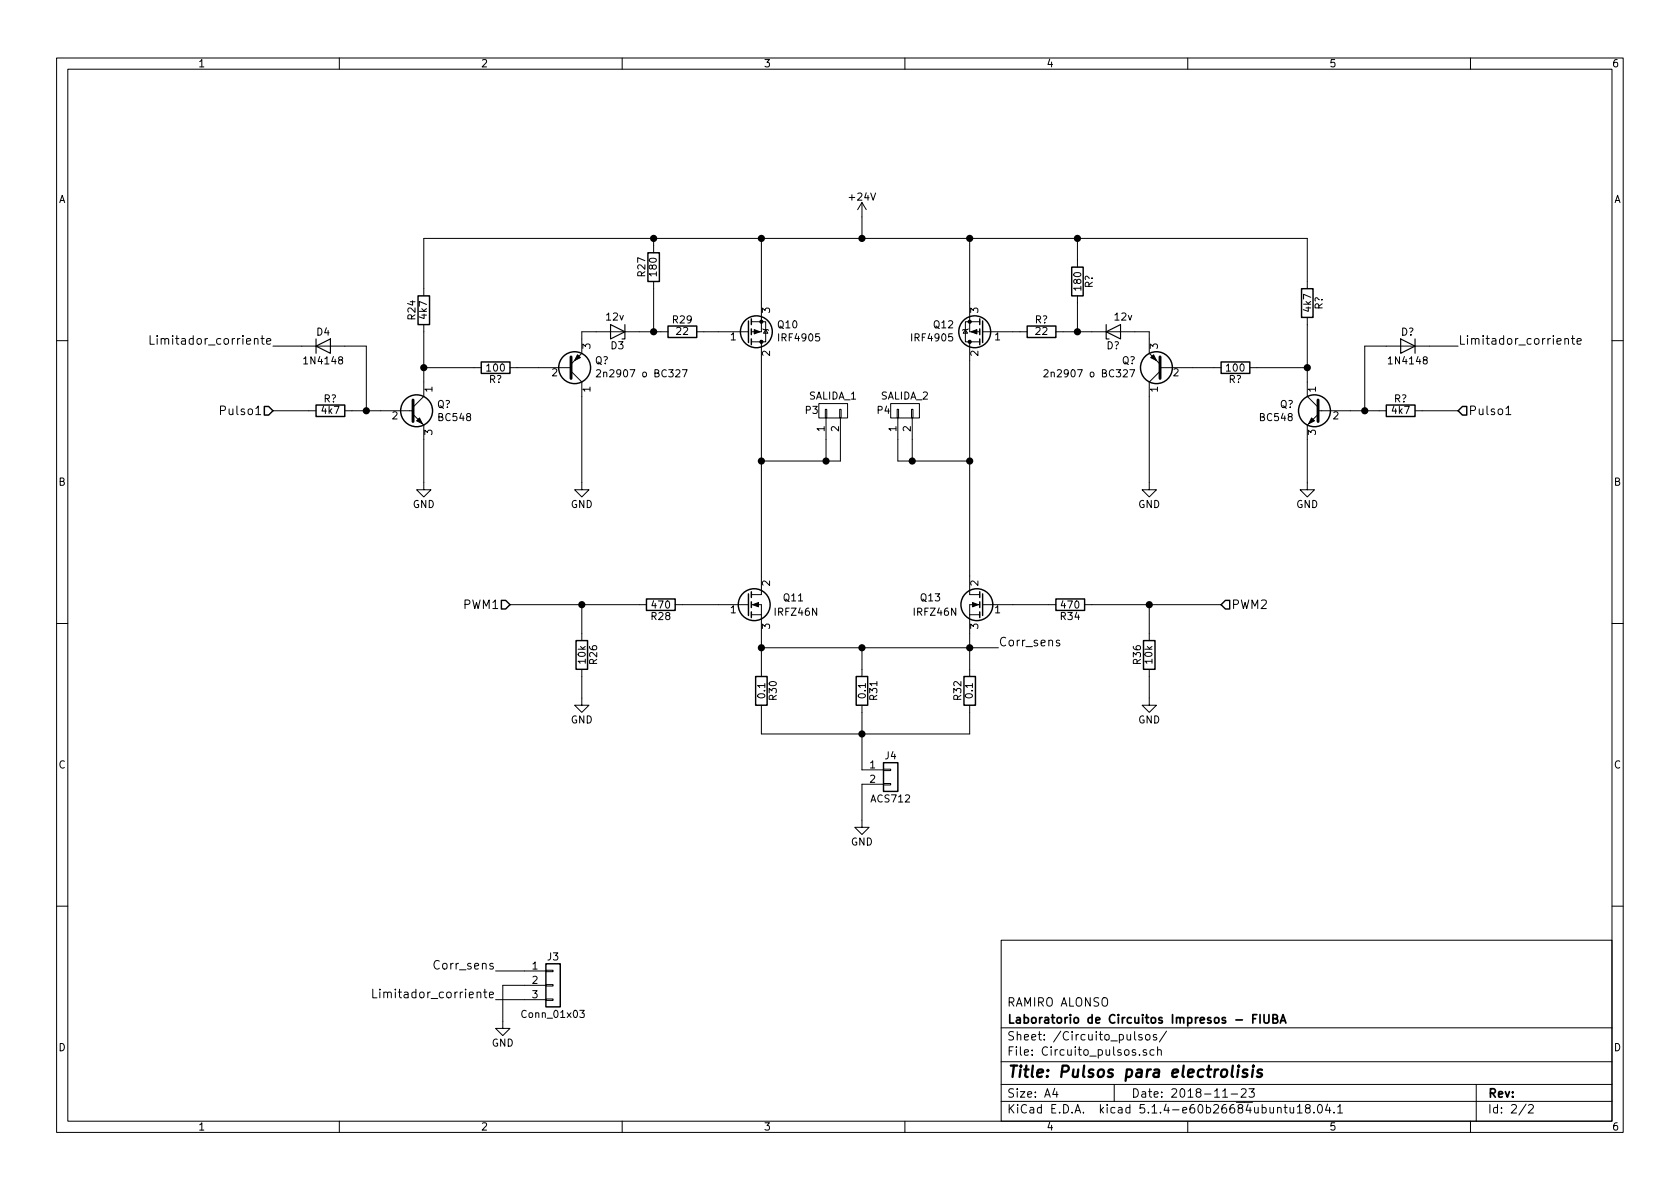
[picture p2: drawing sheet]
EESchema Schematic File Version 4
LIBS:FuenteDePulsos-cache
EELAYER 30 0
EELAYER END
$Descr A4 11693 8268
encoding utf-8
Sheet 2 2
Title "Pulsos para electrolisis"
Date "2018-11-23"
Rev ""
Comp "Laboratorio de Circuitos Impresos - FIUBA"
Comment1 "RAMIRO ALONSO"
Comment2 ""
Comment3 ""
Comment4 ""
$EndDescr
$Comp
L FuenteDePulsos-rescue:R R30
U 1 1
P 5300 4800
F 0 "R30" V 5380 4800 50  0000 C CNN
F 1 "0.1" V 5300 4800 50  0000 C CNN
F 2 "Resistors_THT:R_Axial_Power_L25.0mm_W9.0mm_P27.94mm" V 5230 4800 50  0001 C CNN
F 3 "" H 5300 4800 50  0000 C CNN
	1    5300 4800
	1    0    0    -1  
$EndComp
$Comp
L FuenteDePulsos-rescue:R R26
U 1 1
P 4050 4550
F 0 "R26" V 4130 4550 50  0000 C CNN
F 1 "10k" V 4050 4550 50  0000 C CNN
F 2 "Resistors_THT:R_Axial_DIN0207_L6.3mm_D2.5mm_P7.62mm_Horizontal" V 3980 4550 50  0001 C CNN
F 3 "" H 4050 4550 50  0000 C CNN
	1    4050 4550
	1    0    0    -1  
$EndComp
$Comp
L FuenteDePulsos-rescue:R R28
U 1 1
P 4600 4200
F 0 "R28" V 4680 4200 50  0000 C CNN
F 1 "470" V 4600 4200 50  0000 C CNN
F 2 "Resistors_THT:R_Axial_DIN0207_L6.3mm_D2.5mm_P7.62mm_Horizontal" V 4530 4200 50  0001 C CNN
F 3 "" H 4600 4200 50  0000 C CNN
	1    4600 4200
	0    1    1    0   
$EndComp
$Comp
L FuenteDePulsos-rescue:R R27
U 1 1
P 4550 1850
F 0 "R27" V 4630 1850 50  0000 C CNN
F 1 "180" V 4550 1850 50  0000 C CNN
F 2 "Resistors_THT:R_Axial_DIN0207_L6.3mm_D2.5mm_P7.62mm_Horizontal" V 4480 1850 50  0001 C CNN
F 3 "" H 4550 1850 50  0000 C CNN
	1    4550 1850
	-1   0    0    1   
$EndComp
$Comp
L FuenteDePulsos-rescue:GND #PWR029
U 1 1
P 4050 3350
F 0 "#PWR029" H 4050 3100 50  0001 C CNN
F 1 "GND" H 4050 3200 50  0000 C CNN
F 2 "" H 4050 3350 50  0000 C CNN
F 3 "" H 4050 3350 50  0000 C CNN
	1    4050 3350
	1    0    0    -1  
$EndComp
$Comp
L FuenteDePulsos-rescue:GND #PWR031
U 1 1
P 4050 4850
F 0 "#PWR031" H 4050 4600 50  0001 C CNN
F 1 "GND" H 4050 4700 50  0000 C CNN
F 2 "" H 4050 4850 50  0000 C CNN
F 3 "" H 4050 4850 50  0000 C CNN
	1    4050 4850
	1    0    0    -1  
$EndComp
$Comp
L FuenteDePulsos-rescue:R R32
U 1 1
P 6750 4800
F 0 "R32" V 6830 4800 50  0000 C CNN
F 1 "0.1" V 6750 4800 50  0000 C CNN
F 2 "Resistors_THT:R_Axial_Power_L25.0mm_W9.0mm_P27.94mm" V 6680 4800 50  0001 C CNN
F 3 "" H 6750 4800 50  0000 C CNN
	1    6750 4800
	-1   0    0    -1  
$EndComp
$Comp
L FuenteDePulsos-rescue:R R36
U 1 1
P 8000 4550
F 0 "R36" V 8080 4550 50  0000 C CNN
F 1 "10k" V 8000 4550 50  0000 C CNN
F 2 "Resistors_THT:R_Axial_DIN0207_L6.3mm_D2.5mm_P7.62mm_Horizontal" V 7930 4550 50  0001 C CNN
F 3 "" H 8000 4550 50  0000 C CNN
	1    8000 4550
	-1   0    0    -1  
$EndComp
$Comp
L FuenteDePulsos-rescue:R R34
U 1 1
P 7450 4200
F 0 "R34" V 7530 4200 50  0000 C CNN
F 1 "470" V 7450 4200 50  0000 C CNN
F 2 "Resistors_THT:R_Axial_DIN0207_L6.3mm_D2.5mm_P7.62mm_Horizontal" V 7380 4200 50  0001 C CNN
F 3 "" H 7450 4200 50  0000 C CNN
	1    7450 4200
	0    -1   1    0   
$EndComp
$Comp
L FuenteDePulsos-rescue:GND #PWR034
U 1 1
P 8000 4850
F 0 "#PWR034" H 8000 4600 50  0001 C CNN
F 1 "GND" H 8000 4700 50  0000 C CNN
F 2 "" H 8000 4850 50  0000 C CNN
F 3 "" H 8000 4850 50  0000 C CNN
	1    8000 4850
	-1   0    0    -1  
$EndComp
$Comp
L FuenteDePulsos-rescue:R R31
U 1 1
P 6000 4800
F 0 "R31" V 6080 4800 50  0000 C CNN
F 1 "0.1" V 6000 4800 50  0000 C CNN
F 2 "Resistors_THT:R_Axial_Power_L25.0mm_W9.0mm_P27.94mm" V 5930 4800 50  0001 C CNN
F 3 "" H 6000 4800 50  0000 C CNN
	1    6000 4800
	1    0    0    -1  
$EndComp
$Comp
L FuenteDePulsos-rescue:GND #PWR035
U 1 1
P 6000 5700
F 0 "#PWR035" H 6000 5450 50  0001 C CNN
F 1 "GND" H 6000 5550 50  0000 C CNN
F 2 "" H 6000 5700 50  0000 C CNN
F 3 "" H 6000 5700 50  0000 C CNN
	1    6000 5700
	1    0    0    -1  
$EndComp
$Comp
L FuenteDePulsos-rescue:+24V #PWR036
U 1 1
P 6000 1500
F 0 "#PWR036" H 6000 1350 50  0001 C CNN
F 1 "+24V" H 6000 1640 50  0000 C CNN
F 2 "" H 6000 1500 50  0000 C CNN
F 3 "" H 6000 1500 50  0000 C CNN
	1    6000 1500
	1    0    0    -1  
$EndComp
Text Label 6950 4500 0    60   ~ 0
Corr_sens
$Comp
L FuenteDePulsos-rescue:D D4
U 1 1
P 2250 2400
F 0 "D4" H 2250 2500 50  0000 C CNN
F 1 "1N4148" H 2250 2300 50  0000 C CNN
F 2 "Diodes_THT:D_A-405_P7.62mm_Horizontal" H 2250 2400 50  0001 C CNN
F 3 "" H 2250 2400 50  0000 C CNN
	1    2250 2400
	1    0    0    -1  
$EndComp
Wire Wire Line
	4050 3350 4050 2750
Wire Wire Line
	5300 2500 5300 3200
Wire Wire Line
	5000 4200 4750 4200
Wire Wire Line
	3550 4200 4050 4200
Wire Wire Line
	4050 4200 4050 4400
Wire Wire Line
	4050 4700 4050 4850
Connection ~ 4050 4200
Wire Wire Line
	5300 3200 5750 3200
Connection ~ 5300 3200
Wire Wire Line
	5300 4400 5300 4500
Wire Wire Line
	5300 2100 5300 1650
Wire Wire Line
	4550 1650 4550 1700
Wire Wire Line
	6750 2500 6750 3200
Wire Wire Line
	7050 4200 7300 4200
Wire Wire Line
	7600 4200 8000 4200
Wire Wire Line
	8000 4200 8000 4400
Wire Wire Line
	8000 4700 8000 4850
Connection ~ 8000 4200
Wire Wire Line
	6250 3200 6350 3200
Connection ~ 6750 3200
Wire Wire Line
	6750 4400 6750 4500
Wire Wire Line
	6750 1650 6750 2100
Wire Wire Line
	5300 4950 5300 5100
Wire Wire Line
	5300 5100 6000 5100
Wire Wire Line
	6750 5100 6750 4950
Wire Wire Line
	6000 4950 6000 5100
Connection ~ 6000 5100
Wire Wire Line
	5300 4500 6000 4500
Wire Wire Line
	6000 4500 6000 4650
Connection ~ 5300 4500
Connection ~ 6750 4500
Connection ~ 6000 4500
Connection ~ 5300 1650
Wire Wire Line
	6000 1500 6000 1650
Connection ~ 6000 1650
$Comp
L FuenteDePulsos-rescue:CONN_01X02 P3
U 1 1
P 5800 2850
F 0 "P3" V 5800 3000 50  0000 C CNN
F 1 "SALIDA_1" V 5900 2850 50  0000 C CNN
F 2 "Connectors:PINHEAD1-2" H 5800 2850 50  0001 C CNN
F 3 "" H 5800 2850 50  0000 C CNN
	1    5800 2850
	0    -1   -1   0   
$EndComp
$Comp
L FuenteDePulsos-rescue:CONN_01X02 P4
U 1 1
P 6300 2850
F 0 "P4" V 6300 3000 50  0000 C CNN
F 1 "SALIDA_2" V 6400 2850 50  0000 C CNN
F 2 "Connectors:PINHEAD1-2" H 6300 2850 50  0001 C CNN
F 3 "" H 6300 2850 50  0000 C CNN
	1    6300 2850
	0    -1   -1   0   
$EndComp
Wire Wire Line
	5850 3200 5850 3050
Wire Wire Line
	5750 3050 5750 3200
Connection ~ 5750 3200
Wire Wire Line
	6250 3050 6250 3200
Wire Wire Line
	6350 3050 6350 3200
Connection ~ 6350 3200
$Comp
L FuenteDePulsos-rescue:IRFZ46N Q11
U 1 1
P 5200 4200
F 0 "Q11" H 5600 4250 50  0000 R CNN
F 1 "IRFZ46N" H 5700 4150 50  0000 R CNN
F 2 "TO_SOT_Packages_THT:TO-220-3_Vertical" H 5400 4300 50  0001 C CNN
F 3 "" H 5200 4200 50  0000 C CNN
	1    5200 4200
	1    0    0    -1  
$EndComp
$Comp
L FuenteDePulsos-rescue:IRFZ46N Q13
U 1 1
P 6850 4200
F 0 "Q13" H 7300 4250 50  0000 R CNN
F 1 "IRFZ46N" H 7350 4150 50  0000 R CNN
F 2 "TO_SOT_Packages_THT:TO-220-3_Vertical" H 7050 4300 50  0001 C CNN
F 3 "" H 6850 4200 50  0000 C CNN
	1    6850 4200
	-1   0    0    -1  
$EndComp
Text HLabel 1900 2850 0    60   Input ~ 0
Pulso1
Text HLabel 8500 4200 2    60   Input ~ 0
PWM2
Text HLabel 3550 4200 0    60   Input ~ 0
PWM1
Text Label 3450 6750 2    60   ~ 0
Corr_sens
Text Label 3450 6950 2    60   ~ 0
Limitador_corriente
Wire Wire Line
	2100 2400 1900 2400
Text Label 1900 2400 2    60   ~ 0
Limitador_corriente
$Comp
L FuenteDePulsos-rescue:Conn_01x03 J3
U 1 1
P 3850 6850
F 0 "J3" H 3850 7050 50  0000 C CNN
F 1 "Conn_01x03" H 3850 6650 50  0000 C CNN
F 2 "Connectors_Terminal_Blocks:TerminalBlock_bornier-3_P5.08mm" H 3850 6850 50  0001 C CNN
F 3 "" H 3850 6850 50  0001 C CNN
	1    3850 6850
	1    0    0    -1  
$EndComp
Wire Wire Line
	3450 6950 3650 6950
Wire Wire Line
	3650 6750 3450 6750
$Comp
L FuenteDePulsos-rescue:GND #PWR039
U 1 1
P 3500 7100
F 0 "#PWR039" H 3500 6850 50  0001 C CNN
F 1 "GND" H 3500 6950 50  0000 C CNN
F 2 "" H 3500 7100 50  0000 C CNN
F 3 "" H 3500 7100 50  0000 C CNN
	1    3500 7100
	1    0    0    -1  
$EndComp
Wire Wire Line
	3500 7100 3500 6850
Wire Wire Line
	3500 6850 3650 6850
$Comp
L FuenteDePulsos-rescue:Conn_01x02 J4
U 1 1
P 6200 5350
F 0 "J4" H 6200 5450 50  0000 C CNN
F 1 "ACS712" H 6200 5150 50  0000 C CNN
F 2 "Connectors_Terminal_Blocks:TerminalBlock_bornier-2_P5.08mm" H 6200 5350 50  0001 C CNN
F 3 "" H 6200 5350 50  0001 C CNN
	1    6200 5350
	1    0    0    -1  
$EndComp
Wire Wire Line
	6000 5450 6000 5700
Wire Wire Line
	4050 4200 4450 4200
Wire Wire Line
	5300 3200 5300 4000
Wire Wire Line
	8000 4200 8500 4200
Wire Wire Line
	6750 3200 6750 4000
Wire Wire Line
	6000 5100 6750 5100
Wire Wire Line
	6000 5100 6000 5350
Wire Wire Line
	5300 4500 5300 4650
Wire Wire Line
	6750 4500 6750 4650
Wire Wire Line
	6750 4500 6950 4500
Wire Wire Line
	6000 4500 6750 4500
Wire Wire Line
	5300 1650 6000 1650
Wire Wire Line
	6000 1650 6750 1650
Wire Wire Line
	5750 3200 5850 3200
Wire Wire Line
	6350 3200 6750 3200
Wire Wire Line
	3600 2550 3750 2550
$Comp
L Transistor_FET:IRF4905 Q10
U 1 1
P 5200 2300
F 0 "Q10" H 5406 2254 50  0000 L CNN
F 1 "IRF4905" H 5406 2345 50  0000 L CNN
F 2 "Package_TO_SOT_THT:TO-220-3_Vertical" H 5400 2225 50  0001 L CIN
F 3 "http://www.infineon.com/dgdl/irf4905.pdf?fileId=5546d462533600a4015355e32165197c" H 5200 2300 50  0001 L CNN
	1    5200 2300
	1    0    0    1   
$EndComp
$Comp
L Device:D_Zener D3
U 1 1
P 4300 2300
F 0 "D3" H 4250 2400 50  0000 L CNN
F 1 "12v" H 4250 2200 50  0000 L CNN
F 2 "Diodes_THT:D_A-405_P7.62mm_Horizontal" H 4300 2300 50  0001 C CNN
F 3 "~" H 4300 2300 50  0001 C CNN
	1    4300 2300
	-1   0    0    1   
$EndComp
$Comp
L FuenteDePulsos-rescue:R R29
U 1 1
P 4750 2300
F 0 "R29" V 4830 2300 50  0000 C CNN
F 1 "22" V 4750 2300 50  0000 C CNN
F 2 "Resistors_THT:R_Axial_DIN0207_L6.3mm_D2.5mm_P7.62mm_Horizontal" V 4680 2300 50  0001 C CNN
F 3 "" H 4750 2300 50  0000 C CNN
	1    4750 2300
	0    -1   -1   0   
$EndComp
Wire Wire Line
	4900 2300 5000 2300
Wire Wire Line
	4550 1650 5300 1650
Wire Wire Line
	4550 2000 4550 2300
Wire Wire Line
	4550 2300 4600 2300
Wire Wire Line
	4550 2300 4450 2300
Connection ~ 4550 2300
Wire Wire Line
	4050 2350 4050 2300
Wire Wire Line
	4050 2300 4150 2300
$Comp
L FuenteDePulsos-rescue:R R24
U 1 1
P 2950 2150
F 0 "R24" V 3030 2150 50  0000 C CNN
F 1 "4k7" V 2950 2150 50  0000 C CNN
F 2 "Resistors_THT:R_Axial_DIN0207_L6.3mm_D2.5mm_P7.62mm_Horizontal" V 2880 2150 50  0001 C CNN
F 3 "" H 2950 2150 50  0000 C CNN
	1    2950 2150
	-1   0    0    1   
$EndComp
$Comp
L FuenteDePulsos-rescue:R R?
U 1 1
P 3450 2550
F 0 "R?" V 3530 2550 50  0000 C CNN
F 1 "100" V 3450 2550 50  0000 C CNN
F 2 "Resistors_THT:R_Axial_DIN0207_L6.3mm_D2.5mm_P7.62mm_Horizontal" V 3380 2550 50  0001 C CNN
F 3 "" H 3450 2550 50  0000 C CNN
	1    3450 2550
	0    1    1    0   
$EndComp
$Comp
L Device:Q_PNP_CBE Q?
U 1 1
P 3950 2550
F 0 "Q?" H 4140 2504 50  0000 L CNN
F 1 "2n2907 o BC327" H 4140 2595 50  0000 L CNN
F 2 "Package_TO_SOT_THT:TO-92_Inline_Wide" H 4150 2650 50  0001 C CNN
F 3 "~" H 3950 2550 50  0001 C CNN
	1    3950 2550
	1    0    0    1   
$EndComp
$Comp
L FuenteDePulsos-rescue:GND #PWR?
U 1 1
P 2950 3350
F 0 "#PWR?" H 2950 3100 50  0001 C CNN
F 1 "GND" H 2950 3200 50  0000 C CNN
F 2 "" H 2950 3350 50  0000 C CNN
F 3 "" H 2950 3350 50  0000 C CNN
	1    2950 3350
	1    0    0    -1  
$EndComp
Wire Wire Line
	3300 2550 2950 2550
Wire Wire Line
	2950 2550 2950 2650
Wire Wire Line
	2950 3050 2950 3350
Wire Wire Line
	2950 2300 2950 2550
Connection ~ 2950 2550
Wire Wire Line
	2950 2000 2950 1650
Wire Wire Line
	2950 1650 4550 1650
Connection ~ 4550 1650
$Comp
L FuenteDePulsos-rescue:R R?
U 1 1
P 2300 2850
F 0 "R?" V 2380 2850 50  0000 C CNN
F 1 "4k7" V 2300 2850 50  0000 C CNN
F 2 "Resistors_THT:R_Axial_DIN0207_L6.3mm_D2.5mm_P7.62mm_Horizontal" V 2230 2850 50  0001 C CNN
F 3 "" H 2300 2850 50  0000 C CNN
	1    2300 2850
	0    -1   -1   0   
$EndComp
Wire Wire Line
	2450 2850 2550 2850
Wire Wire Line
	1900 2850 2150 2850
Wire Wire Line
	2400 2400 2550 2400
Wire Wire Line
	2550 2400 2550 2850
Connection ~ 2550 2850
Wire Wire Line
	2550 2850 2650 2850
$Comp
L Transistor_FET:IRF4905 Q12
U 1 1
P 6850 2300
F 0 "Q12" H 7055 2254 50  0000 L CNN
F 1 "IRF4905" H 7055 2345 50  0000 L CNN
F 2 "Package_TO_SOT_THT:TO-220-3_Vertical" H 7050 2225 50  0001 L CIN
F 3 "http://www.infineon.com/dgdl/irf4905.pdf?fileId=5546d462533600a4015355e32165197c" H 6850 2300 50  0001 L CNN
	1    6850 2300
	-1   0    0    1   
$EndComp
Wire Wire Line
	9500 2850 9400 2850
Connection ~ 9500 2850
Wire Wire Line
	9500 2400 9500 2850
Wire Wire Line
	9650 2400 9500 2400
Wire Wire Line
	10150 2850 9900 2850
Wire Wire Line
	9600 2850 9500 2850
$Comp
L FuenteDePulsos-rescue:R R?
U 1 1
P 9750 2850
F 0 "R?" V 9830 2850 50  0000 C CNN
F 1 "4k7" V 9750 2850 50  0000 C CNN
F 2 "Resistors_THT:R_Axial_DIN0207_L6.3mm_D2.5mm_P7.62mm_Horizontal" V 9680 2850 50  0001 C CNN
F 3 "" H 9750 2850 50  0000 C CNN
	1    9750 2850
	0    1    -1   0   
$EndComp
Connection ~ 7500 1650
Wire Wire Line
	9100 1650 7500 1650
Wire Wire Line
	9100 1950 9100 1650
Connection ~ 9100 2550
Wire Wire Line
	9100 2250 9100 2550
Wire Wire Line
	9100 3050 9100 3350
Wire Wire Line
	9100 2550 9100 2650
Wire Wire Line
	8750 2550 9100 2550
$Comp
L FuenteDePulsos-rescue:GND #PWR?
U 1 1
P 9100 3350
F 0 "#PWR?" H 9100 3100 50  0001 C CNN
F 1 "GND" H 9100 3200 50  0000 C CNN
F 2 "" H 9100 3350 50  0000 C CNN
F 3 "" H 9100 3350 50  0000 C CNN
	1    9100 3350
	-1   0    0    -1  
$EndComp
$Comp
L Device:Q_PNP_CBE Q?
U 1 1
P 8100 2550
F 0 "Q?" H 8291 2504 50  0000 L CNN
F 1 "2n2907 o BC327" H 8291 2595 50  0000 L CNN
F 2 "Package_TO_SOT_THT:TO-92_Inline_Wide" H 8300 2650 50  0001 C CNN
F 3 "~" H 8100 2550 50  0001 C CNN
	1    8100 2550
	-1   0    0    1   
$EndComp
$Comp
L FuenteDePulsos-rescue:R R?
U 1 1
P 8600 2550
F 0 "R?" V 8680 2550 50  0000 C CNN
F 1 "100" V 8600 2550 50  0000 C CNN
F 2 "Resistors_THT:R_Axial_DIN0207_L6.3mm_D2.5mm_P7.62mm_Horizontal" V 8530 2550 50  0001 C CNN
F 3 "" H 8600 2550 50  0000 C CNN
	1    8600 2550
	0    -1   1    0   
$EndComp
$Comp
L FuenteDePulsos-rescue:R R?
U 1 1
P 9100 2100
F 0 "R?" V 9180 2100 50  0000 C CNN
F 1 "4k7" V 9100 2100 50  0000 C CNN
F 2 "Resistors_THT:R_Axial_DIN0207_L6.3mm_D2.5mm_P7.62mm_Horizontal" V 9030 2100 50  0001 C CNN
F 3 "" H 9100 2100 50  0000 C CNN
	1    9100 2100
	1    0    0    1   
$EndComp
Wire Wire Line
	8000 2300 7900 2300
Wire Wire Line
	8000 2350 8000 2300
Connection ~ 7500 2300
Wire Wire Line
	7500 2300 7600 2300
Wire Wire Line
	7500 2300 7400 2300
Wire Wire Line
	7500 2100 7500 2300
Wire Wire Line
	7500 1650 6750 1650
Wire Wire Line
	7100 2300 7050 2300
$Comp
L FuenteDePulsos-rescue:R R?
U 1 1
P 7250 2300
F 0 "R?" V 7330 2300 50  0000 C CNN
F 1 "22" V 7250 2300 50  0000 C CNN
F 2 "Resistors_THT:R_Axial_DIN0207_L6.3mm_D2.5mm_P7.62mm_Horizontal" V 7180 2300 50  0001 C CNN
F 3 "" H 7250 2300 50  0000 C CNN
	1    7250 2300
	0    1    -1   0   
$EndComp
$Comp
L Device:D_Zener D?
U 1 1
P 7750 2300
F 0 "D?" H 7700 2400 50  0000 L CNN
F 1 "12v" H 7750 2200 50  0000 L CNN
F 2 "Diodes_THT:D_A-405_P7.62mm_Horizontal" H 7750 2300 50  0001 C CNN
F 3 "~" H 7750 2300 50  0001 C CNN
	1    7750 2300
	1    0    0    1   
$EndComp
Wire Wire Line
	8450 2550 8300 2550
Text Label 10150 2400 0    60   ~ 0
Limitador_corriente
Wire Wire Line
	9950 2400 10150 2400
Text HLabel 10150 2850 2    60   Input ~ 0
Pulso1
Wire Wire Line
	7500 1650 7500 1800
Wire Wire Line
	8000 3350 8000 2750
$Comp
L FuenteDePulsos-rescue:D D?
U 1 1
P 9800 2400
F 0 "D?" H 9800 2500 50  0000 C CNN
F 1 "1N4148" H 9800 2300 50  0000 C CNN
F 2 "Diodes_THT:D_A-405_P7.62mm_Horizontal" H 9800 2400 50  0001 C CNN
F 3 "" H 9800 2400 50  0000 C CNN
	1    9800 2400
	-1   0    0    -1  
$EndComp
$Comp
L FuenteDePulsos-rescue:GND #PWR?
U 1 1
P 8000 3350
F 0 "#PWR?" H 8000 3100 50  0001 C CNN
F 1 "GND" H 8000 3200 50  0000 C CNN
F 2 "" H 8000 3350 50  0000 C CNN
F 3 "" H 8000 3350 50  0000 C CNN
	1    8000 3350
	-1   0    0    -1  
$EndComp
$Comp
L FuenteDePulsos-rescue:R R?
U 1 1
P 7500 1950
F 0 "R?" V 7580 1950 50  0000 C CNN
F 1 "180" V 7500 1950 50  0000 C CNN
F 2 "Resistors_THT:R_Axial_DIN0207_L6.3mm_D2.5mm_P7.62mm_Horizontal" V 7430 1950 50  0001 C CNN
F 3 "" H 7500 1950 50  0000 C CNN
	1    7500 1950
	1    0    0    1   
$EndComp
Connection ~ 6750 1650
$Comp
L Transistor_BJT:BC548 Q?
U 1 1
P 9200 2850
F 0 "Q?" H 9391 2896 50  0000 L CNN
F 1 "BC548" H 9391 2805 50  0000 L CNN
F 2 "Package_TO_SOT_THT:TO-92_Inline_Wide" H 9400 2775 50  0001 L CIN
F 3 "http://www.fairchildsemi.com/ds/BC/BC547.pdf" H 9200 2850 50  0001 L CNN
	1    9200 2850
	-1   0    0    -1  
$EndComp
$Comp
L Transistor_BJT:BC548 Q?
U 1 1
P 2850 2850
F 0 "Q?" H 3041 2896 50  0000 L CNN
F 1 "BC548" H 3041 2805 50  0000 L CNN
F 2 "Package_TO_SOT_THT:TO-92_Inline_Wide" H 3050 2775 50  0001 L CIN
F 3 "http://www.fairchildsemi.com/ds/BC/BC547.pdf" H 2850 2850 50  0001 L CNN
	1    2850 2850
	1    0    0    -1  
$EndComp
$EndSCHEMATC
